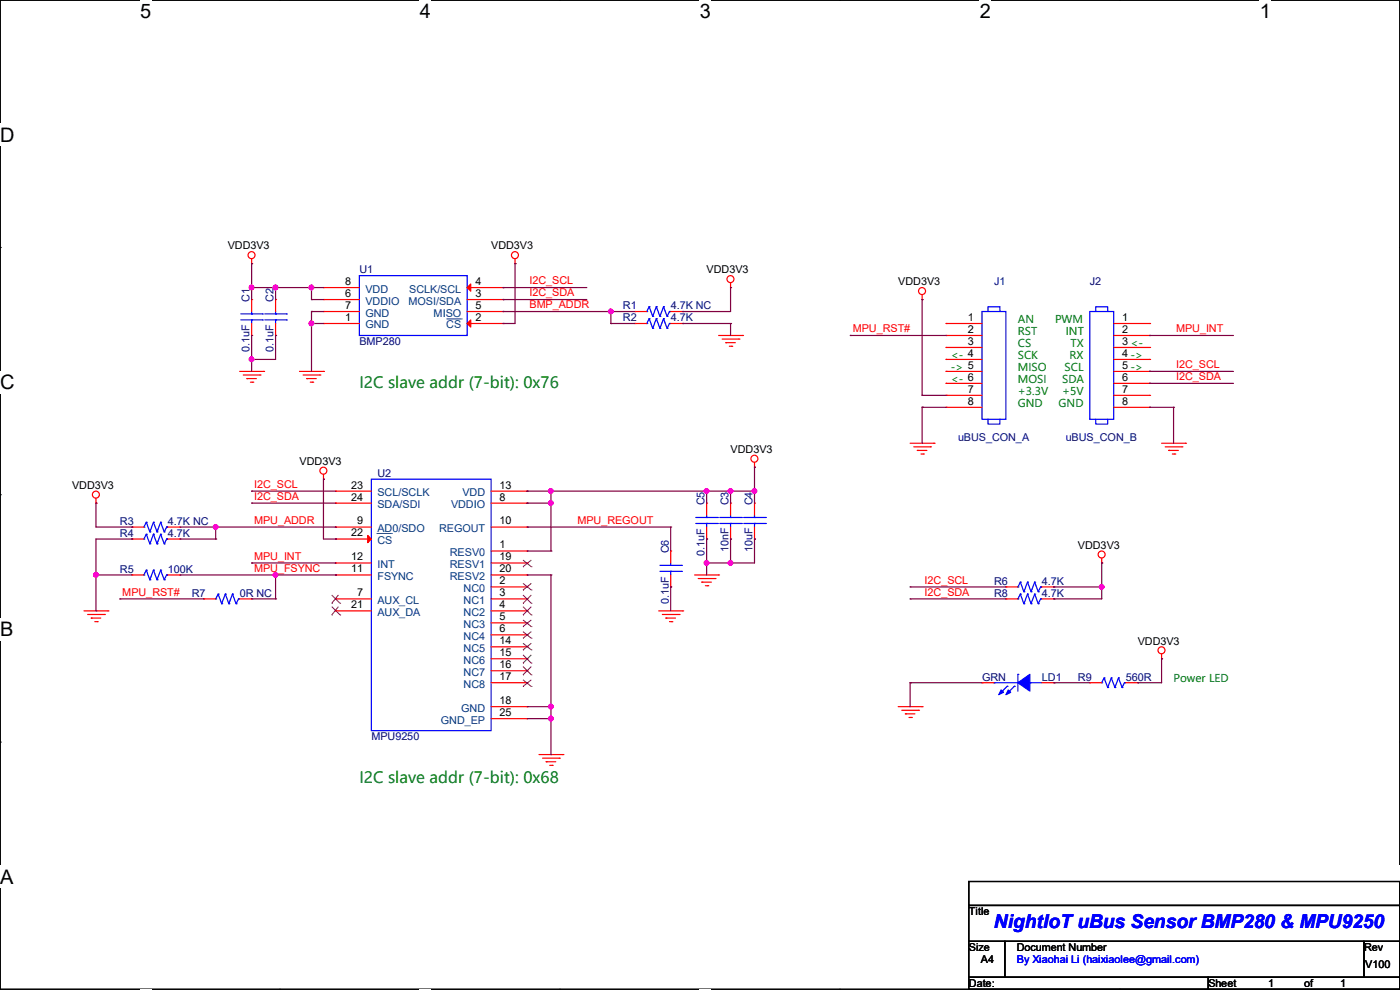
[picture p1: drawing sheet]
# OrCAD Capture schematic NightIoT_uBus_Sensor_BMP_MPU_V100_SCH.DSN
size A4; title: NightIoT uBus Sensor BMP280 & MPU9250; rev: V100; note: By Xiaohai Li (haixiaolee@gmail.com)

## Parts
C1  0.1uF  [C0603]
C2  0.1uF  [C0603]
C3  10nF  [C0603]
C4  10uF  [C0805]
C5  0.1uF  [C0603]
C6  0.1uF  [C0603]
J1  uBUS_CON_A  [SIP8]
J2  uBUS_CON_B  [SIP8]
LD1  GRN  [LED0603]
R1  4.7K NC  [R0603]
R2  4.7K  [R0603]
R3  4.7K NC  [R0603]
R4  4.7K  [R0603]
R5  100K  [R0603]
R6  4.7K  [R0603]
R7  0R NC  [R0603]
R8  4.7K  [R0603]
R9  560R  [R0603]
U1  BMP280  [LGA8]
U2  MPU9250  [QFN24_3X3]

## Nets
GND: C1.2 C2.2 C3.2 C4.2 C5.2 C6.2 J1.8 J2.8 LD1.2(CATHODE) R2.1 R4.2 R5.2 U1.1(GND) U1.7(GND) U2.18(GND) U2.20(RESV2) U2.25(GND_EP)
VDD3V3: C1.1 C2.1 C3.1 C4.1 C5.1 J1.7 R1.1 R3.2 R6.1 R8.1 R9.1 U1.2(~{CS}) U1.6(VDDIO) U1.8(VDD) U2.1(RESV0) U2.8(VDDIO) U2.13(VDD) U2.22(~{CS})
BMP_ADDR: R1.2 R2.2 U1.5(MISO)
I2C_SCL: J2.5 R6.2 U1.4(SCLK/SCL) U2.23(SCL/SCLK)
I2C_SDA: J2.6 R8.2 U1.3(MOSI/SDA) U2.24(SDA/SDI)
MPU_ADDR: R3.1 R4.1 U2.9(AD0/SDO)
MPU_FSYNC: R5.1 R7.1 U2.11(FSYNC)
MPU_INT: J2.2 U2.12(INT)
MPU_REGOUT: C6.1 U2.10(REGOUT)
MPU_RST#: J1.2 R7.2
N1536681: LD1.1(ANODE) R9.2

Not connected (* = marked no-connect by the designer): J1 1 3 4 5 6; J2 1 3 4 7; U2 2(NC0)* 3(NC1)* 4(NC2)* 5(NC3)* 6(NC4)* 7(AUX_CL)* 14(NC5)* 15(NC6)* 16(NC7)* 17(NC8)* 19(RESV1)* 21(AUX_DA)*

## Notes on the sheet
- AN
- PWM
- RST
- INT
- CS
- TX
- <-
- ->
- <-
- MISO
- SCK
- SCL
- RX
- ->
- ->
- I2C slave addr (7-bit): 0x76
- <-
- MOSI
- SDA
- +3.3V
- +5V
- GND
- GND
- Power LED
- I2C slave addr (7-bit): 0x68
